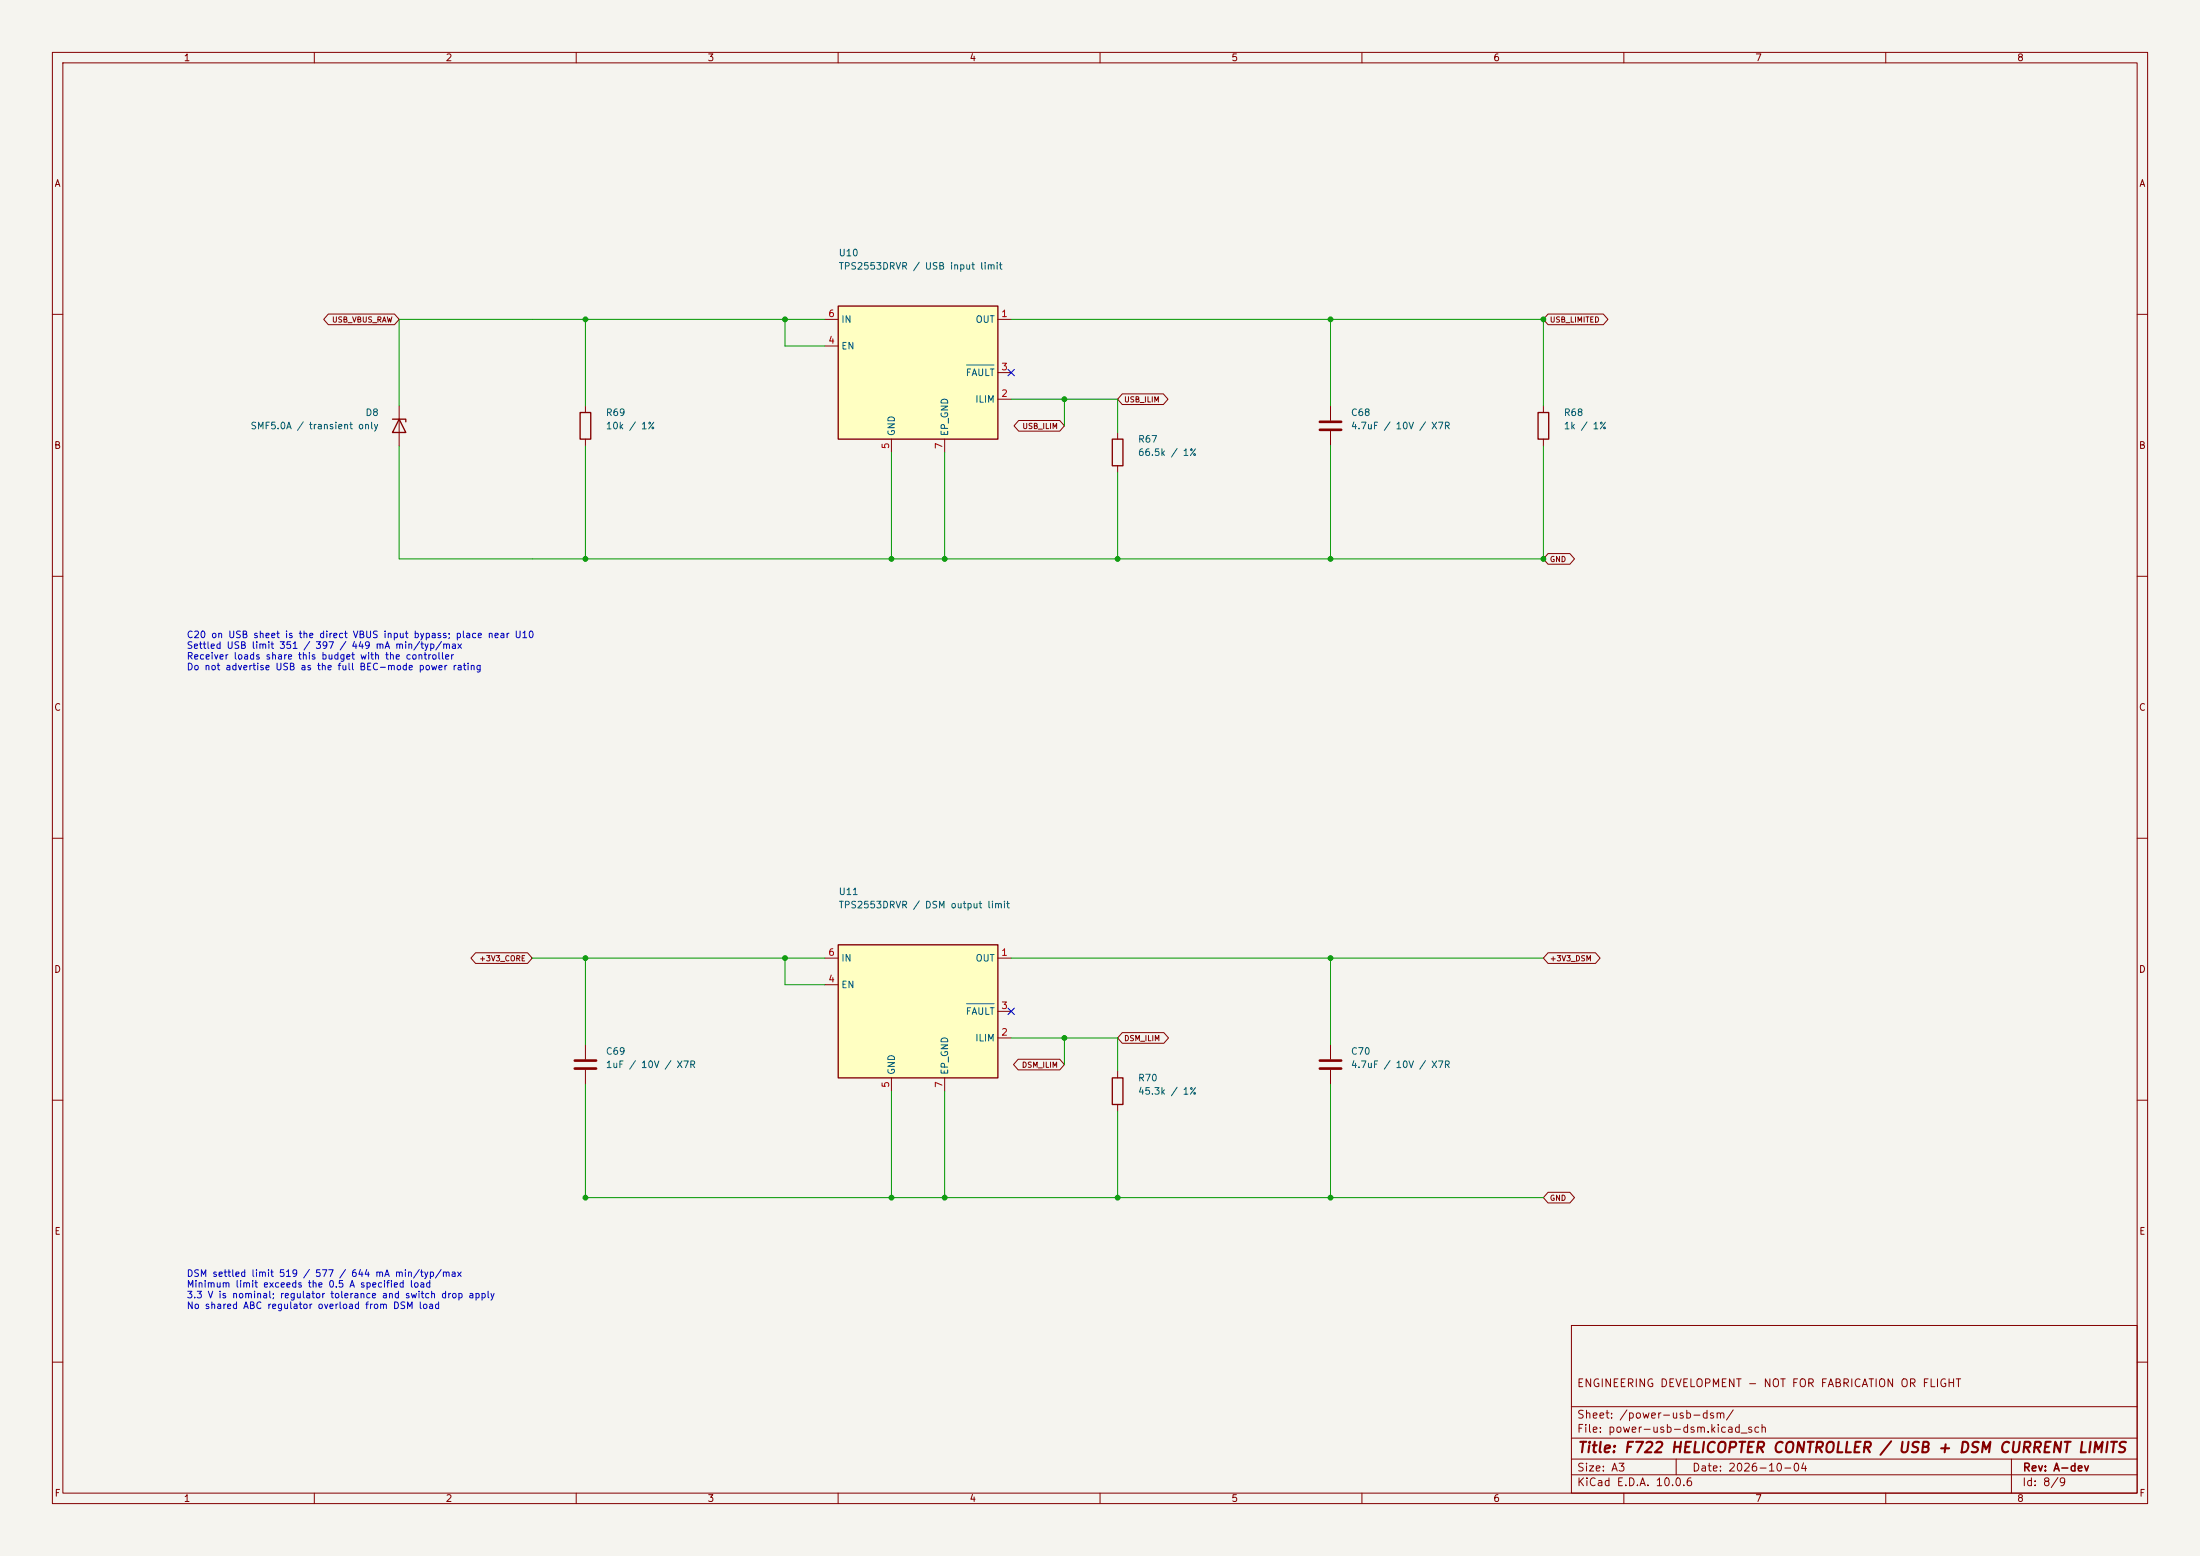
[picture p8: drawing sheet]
(kicad_sch (version 20250114) (generator "eeschema") (paper "A3") (title_block (title "F722 HELICOPTER CONTROLLER / USB + DSM CURRENT LIMITS") (date "2026-10-04") (rev "A-dev") (comment 1 "ENGINEERING DEVELOPMENT - NOT FOR FABRICATION OR FLIGHT")) (lib_symbols (symbol "F722_Heli:TPS2553DRV" (exclude_from_sim no) (in_bom yes) (on_board yes) (property "Reference" "U" (at 0 12.7 0) (effects (font (size 1.27 1.27)))) (property "Value" "TPS2553DRV" (at 0 15.24 0) (effects (font (size 1.27 1.27)))) (symbol "TPS2553DRV_0_1" (rectangle (start -15.24 12.7) (end 15.24 -12.7) (stroke (width 0.254) (type default)) (fill (type background)))) (symbol "TPS2553DRV_1_1" (pin power_out line (at 17.78 10.16 180) (length 2.54) (name "OUT" (effects (font (size 1.27 1.27)))) (number "1" (effects (font (size 1.27 1.27))))) (pin passive line (at 17.78 -5.08 180) (length 2.54) (name "ILIM" (effects (font (size 1.27 1.27)))) (number "2" (effects (font (size 1.27 1.27))))) (pin open_collector line (at 17.78 0 180) (length 2.54) (name "~{FAULT}" (effects (font (size 1.27 1.27)))) (number "3" (effects (font (size 1.27 1.27))))) (pin input line (at -17.78 5.08 0) (length 2.54) (name "EN" (effects (font (size 1.27 1.27)))) (number "4" (effects (font (size 1.27 1.27))))) (pin power_in line (at -5.08 -15.24 90) (length 2.54) (name "GND" (effects (font (size 1.27 1.27)))) (number "5" (effects (font (size 1.27 1.27))))) (pin power_in line (at -17.78 10.16 0) (length 2.54) (name "IN" (effects (font (size 1.27 1.27)))) (number "6" (effects (font (size 1.27 1.27))))) (pin power_in line (at 5.08 -15.24 90) (length 2.54) (name "EP_GND" (effects (font (size 1.27 1.27)))) (number "7" (effects (font (size 1.27 1.27)))))) (property "ki_fp_filters" "F722_Heli:Texas_DRV0006A_TPS2553_2x2mm_EP1x1.6mm" (at 0 0 0) (effects (font (size 1.27 1.27)) (hide yes)))) (symbol "F722_Heli:R" (pin_numbers (hide yes)) (pin_names (offset 0)) (exclude_from_sim no) (in_bom yes) (on_board yes) (property "Reference" "R" (at 2.032 0 90) (effects (font (size 1.27 1.27)))) (property "Value" "R" (at 0 0 90) (effects (font (size 1.27 1.27)))) (property "Footprint" "" (at -1.778 0 90) (effects (font (size 1.27 1.27)) (hide yes))) (property "Datasheet" "~" (at 0 0 0) (effects (font (size 1.27 1.27)) (hide yes))) (property "Description" "Resistor" (at 0 0 0) (effects (font (size 1.27 1.27)) (hide yes))) (property "ki_keywords" "R res resistor" (at 0 0 0) (effects (font (size 1.27 1.27)) (hide yes))) (property "ki_fp_filters" "R_* F722_Heli:Panasonic_ERJPA2_0402 F722_Heli:R_0402_1005Metric F722_Heli:R_0603_1608Metric" (at 0 0 0) (effects (font (size 1.27 1.27)) (hide yes))) (symbol "R_0_1" (rectangle (start -1.016 -2.54) (end 1.016 2.54) (stroke (width 0.254) (type default)) (fill (type none)))) (symbol "R_1_1" (pin passive line (at 0 3.81 270) (length 1.27) (name "~" (effects (font (size 1.27 1.27)))) (number "1" (effects (font (size 1.27 1.27))))) (pin passive line (at 0 -3.81 90) (length 1.27) (name "~" (effects (font (size 1.27 1.27)))) (number "2" (effects (font (size 1.27 1.27)))))) (embedded_fonts no)) (symbol "F722_Heli:C" (pin_numbers (hide yes)) (pin_names (offset 0.254)) (exclude_from_sim no) (in_bom yes) (on_board yes) (property "Reference" "C" (at 0.635 2.54 0) (effects (font (size 1.27 1.27)) (justify left))) (property "Value" "C" (at 0.635 -2.54 0) (effects (font (size 1.27 1.27)) (justify left))) (property "Footprint" "" (at 0.9652 -3.81 0) (effects (font (size 1.27 1.27)) (hide yes))) (property "Datasheet" "~" (at 0 0 0) (effects (font (size 1.27 1.27)) (hide yes))) (property "Description" "Unpolarized capacitor" (at 0 0 0) (effects (font (size 1.27 1.27)) (hide yes))) (property "ki_keywords" "cap capacitor" (at 0 0 0) (effects (font (size 1.27 1.27)) (hide yes))) (property "ki_fp_filters" "C_* F722_Heli:C_0402_1005Metric F722_Heli:C_0603_1608Metric F722_Heli:C_0805_2012Metric F722_Heli:Murata_GRM155Z71A225KE44_0402" (at 0 0 0) (effects (font (size 1.27 1.27)) (hide yes))) (symbol "C_0_1" (polyline (pts (xy -2.032 0.762) (xy 2.032 0.762)) (stroke (width 0.508) (type default)) (fill (type none))) (polyline (pts (xy -2.032 -0.762) (xy 2.032 -0.762)) (stroke (width 0.508) (type default)) (fill (type none)))) (symbol "C_1_1" (pin passive line (at 0 3.81 270) (length 2.794) (name "~" (effects (font (size 1.27 1.27)))) (number "1" (effects (font (size 1.27 1.27))))) (pin passive line (at 0 -3.81 90) (length 2.794) (name "~" (effects (font (size 1.27 1.27)))) (number "2" (effects (font (size 1.27 1.27)))))) (embedded_fonts no)) (symbol "F722_Heli:D_Zener" (pin_numbers (hide yes)) (pin_names (offset 1.016) (hide yes)) (exclude_from_sim no) (in_bom yes) (on_board yes) (property "Reference" "D" (at 0 2.54 0) (effects (font (size 1.27 1.27)))) (property "Value" "D_Zener" (at 0 -2.54 0) (effects (font (size 1.27 1.27)))) (property "Footprint" "" (at 0 0 0) (effects (font (size 1.27 1.27)) (hide yes))) (property "Datasheet" "~" (at 0 0 0) (effects (font (size 1.27 1.27)) (hide yes))) (property "Description" "Zener diode" (at 0 0 0) (effects (font (size 1.27 1.27)) (hide yes))) (property "ki_keywords" "diode" (at 0 0 0) (effects (font (size 1.27 1.27)) (hide yes))) (property "ki_fp_filters" "TO-???* *_Diode_* *SingleDiode* D_* F722_Heli:D_SOD-923 F722_Heli:Littelfuse_SMF_SOD123FL" (at 0 0 0) (effects (font (size 1.27 1.27)) (hide yes))) (symbol "D_Zener_0_1" (polyline (pts (xy -1.27 -1.27) (xy -1.27 1.27) (xy -0.762 1.27)) (stroke (width 0.254) (type default)) (fill (type none))) (polyline (pts (xy 1.27 0) (xy -1.27 0)) (stroke (width 0) (type default)) (fill (type none))) (polyline (pts (xy 1.27 -1.27) (xy 1.27 1.27) (xy -1.27 0) (xy 1.27 -1.27)) (stroke (width 0.254) (type default)) (fill (type none)))) (symbol "D_Zener_1_1" (pin passive line (at -3.81 0 0) (length 2.54) (name "K" (effects (font (size 1.27 1.27)))) (number "1" (effects (font (size 1.27 1.27))))) (pin passive line (at 3.81 0 180) (length 2.54) (name "A" (effects (font (size 1.27 1.27)))) (number "2" (effects (font (size 1.27 1.27)))))) (embedded_fonts no))) (symbol (lib_id "F722_Heli:TPS2553DRV") (at 175.26 71.12 0) (unit 1) (in_bom yes) (on_board yes) (dnp no) (property "Reference" "U10" (at 160.02 48.260000000000005 0) (effects (font (size 1.27 1.27)) (justify left))) (property "Value" "TPS2553DRVR / USB input limit" (at 160.02 50.800000000000004 0) (effects (font (size 1.27 1.27)) (justify left))) (property "Footprint" "F722_Heli:Texas_DRV0006A_TPS2553_2x2mm_EP1x1.6mm" (at 175.26 71.12 0) (effects (font (size 1 1)) (hide yes))) (property "MPN" "TPS2553DRVR" (at 175.26 71.12 0) (effects (font (size 1 1)) (hide yes))) (property "Manufacturer" "Texas Instruments" (at 175.26 71.12 0) (effects (font (size 1 1)) (hide yes))) (property "LCSC" "C138719" (at 175.26 71.12 0) (effects (font (size 1 1)) (hide yes))) (property "Datasheet" "https://www.ti.com/lit/ds/symlink/tps2553.pdf" (at 175.26 71.12 0) (effects (font (size 1 1)) (hide yes))) (property "Supplier" "https://jlcpcb.com/partdetail/C138719" (at 175.26 71.12 0) (effects (font (size 1 1)) (hide yes))) (pin "1") (pin "2") (pin "3") (pin "4") (pin "5") (pin "6") (pin "7")) (symbol (lib_id "F722_Heli:R") (at 213.36 86.36 0) (unit 1) (in_bom yes) (on_board yes) (dnp no) (property "Reference" "R67" (at 217.17 83.82 0) (effects (font (size 1.27 1.27)) (justify left))) (property "Value" "66.5k / 1%" (at 217.17 86.36 0) (effects (font (size 1.27 1.27)) (justify left))) (property "Footprint" "F722_Heli:R_0402_1005Metric" (at 213.36 86.36 0) (effects (font (size 1 1)) (hide yes))) (property "MPN" "0402WGF6652TCE" (at 213.36 86.36 0) (effects (font (size 1 1)) (hide yes))) (property "Manufacturer" "UNI-ROYAL (Uniroyal Elec)" (at 213.36 86.36 0) (effects (font (size 1 1)) (hide yes))) (property "LCSC" "C29381" (at 213.36 86.36 0) (effects (font (size 1 1)) (hide yes))) (property "Supplier" "https://jlcpcb.com/partdetail/30135-0402WGF6652TCE/C29381" (at 213.36 86.36 0) (effects (font (size 1 1)) (hide yes))) (pin "1") (pin "2")) (symbol (lib_id "F722_Heli:C") (at 254 81.28 0) (unit 1) (in_bom yes) (on_board yes) (dnp no) (property "Reference" "C68" (at 257.81 78.74 0) (effects (font (size 1.27 1.27)) (justify left))) (property "Value" "4.7uF / 10V / X7R" (at 257.81 81.28 0) (effects (font (size 1.27 1.27)) (justify left))) (property "Footprint" "F722_Heli:C_0603_1608Metric" (at 254.0 81.28 0) (effects (font (size 1 1)) (hide yes))) (property "MPN" "GRM188Z71A475KE15D" (at 254.0 81.28 0) (effects (font (size 1 1)) (hide yes))) (property "Manufacturer" "Murata" (at 254.0 81.28 0) (effects (font (size 1 1)) (hide yes))) (property "LCSC" "C913474" (at 254.0 81.28 0) (effects (font (size 1 1)) (hide yes))) (property "Datasheet" "https://search.murata.co.jp/Ceramy/image/img/A01X/G101/ENG/GRM188Z71A475KE15-01A.pdf" (at 254.0 81.28 0) (effects (font (size 1 1)) (hide yes))) (property "Supplier" "https://www.lcsc.com/product-detail/C913474.html" (at 254.0 81.28 0) (effects (font (size 1 1)) (hide yes))) (pin "1") (pin "2")) (symbol (lib_id "F722_Heli:R") (at 294.64 81.28 0) (unit 1) (in_bom yes) (on_board yes) (dnp no) (property "Reference" "R68" (at 298.45 78.74 0) (effects (font (size 1.27 1.27)) (justify left))) (property "Value" "1k / 1%" (at 298.45 81.28 0) (effects (font (size 1.27 1.27)) (justify left))) (property "Footprint" "F722_Heli:R_0402_1005Metric" (at 294.64 81.28 0) (effects (font (size 1 1)) (hide yes))) (property "MPN" "0402WGF1001TCE" (at 294.64 81.28 0) (effects (font (size 1 1)) (hide yes))) (property "Manufacturer" "UNI-ROYAL (Uniroyal Elec)" (at 294.64 81.28 0) (effects (font (size 1 1)) (hide yes))) (property "LCSC" "C11702" (at 294.64 81.28 0) (effects (font (size 1 1)) (hide yes))) (property "Supplier" "https://jlcpcb.com/partdetail/12256-0402WGF1001TCE/C11702" (at 294.64 81.28 0) (effects (font (size 1 1)) (hide yes))) (pin "1") (pin "2")) (symbol (lib_id "F722_Heli:R") (at 111.76 81.28 0) (unit 1) (in_bom yes) (on_board yes) (dnp no) (property "Reference" "R69" (at 115.57 78.74 0) (effects (font (size 1.27 1.27)) (justify left))) (property "Value" "10k / 1%" (at 115.57 81.28 0) (effects (font (size 1.27 1.27)) (justify left))) (property "Footprint" "F722_Heli:R_0402_1005Metric" (at 111.76 81.28 0) (effects (font (size 1 1)) (hide yes))) (property "MPN" "0402WGF1002TCE" (at 111.76 81.28 0) (effects (font (size 1 1)) (hide yes))) (property "Manufacturer" "UNI-ROYAL (Uniroyal Elec)" (at 111.76 81.28 0) (effects (font (size 1 1)) (hide yes))) (property "LCSC" "C25744" (at 111.76 81.28 0) (effects (font (size 1 1)) (hide yes))) (property "Supplier" "https://jlcpcb.com/partdetail/26487-0402WGF1002TCE/C25744" (at 111.76 81.28 0) (effects (font (size 1 1)) (hide yes))) (pin "1") (pin "2")) (symbol (lib_id "F722_Heli:D_Zener") (at 76.2 81.28 270) (unit 1) (in_bom yes) (on_board yes) (dnp no) (property "Reference" "D8" (at 72.39 78.74 270) (effects (font (size 1.27 1.27)) (justify left))) (property "Value" "SMF5.0A / transient only" (at 72.39 81.28 270) (effects (font (size 1.27 1.27)) (justify left))) (property "Footprint" "F722_Heli:Littelfuse_SMF_SOD123FL" (at 76.2 81.28 270) (effects (font (size 1 1)) (hide yes))) (property "MPN" "SMF5.0A" (at 76.2 81.28 270) (effects (font (size 1 1)) (hide yes))) (property "Manufacturer" "Littelfuse" (at 76.2 81.28 270) (effects (font (size 1 1)) (hide yes))) (property "LCSC" "C151296" (at 76.2 81.28 270) (effects (font (size 1 1)) (hide yes))) (property "Supplier" "https://jlcpcb.com/partdetail/Littelfuse-SMF50A/C151296" (at 76.2 81.28 270) (effects (font (size 1 1)) (hide yes))) (pin "1") (pin "2")) (text "C20 on USB sheet is the direct VBUS input bypass; place near U10\nSettled USB limit 351 / 397 / 449 mA min/typ/max\nReceiver loads share this budget with the controller\nDo not advertise USB as the full BEC-mode power rating" (at 35.56 124.46 0) (effects (font (size 1.27 1.27)) (justify left))) (symbol (lib_id "F722_Heli:TPS2553DRV") (at 175.26 193.04 0) (unit 1) (in_bom yes) (on_board yes) (dnp no) (property "Reference" "U11" (at 160.02 170.18 0) (effects (font (size 1.27 1.27)) (justify left))) (property "Value" "TPS2553DRVR / DSM output limit" (at 160.02 172.72 0) (effects (font (size 1.27 1.27)) (justify left))) (property "Footprint" "F722_Heli:Texas_DRV0006A_TPS2553_2x2mm_EP1x1.6mm" (at 175.26 193.04 0) (effects (font (size 1 1)) (hide yes))) (property "MPN" "TPS2553DRVR" (at 175.26 193.04 0) (effects (font (size 1 1)) (hide yes))) (property "Manufacturer" "Texas Instruments" (at 175.26 193.04 0) (effects (font (size 1 1)) (hide yes))) (property "LCSC" "C138719" (at 175.26 193.04 0) (effects (font (size 1 1)) (hide yes))) (property "Datasheet" "https://www.ti.com/lit/ds/symlink/tps2553.pdf" (at 175.26 193.04 0) (effects (font (size 1 1)) (hide yes))) (property "Supplier" "https://jlcpcb.com/partdetail/C138719" (at 175.26 193.04 0) (effects (font (size 1 1)) (hide yes))) (pin "1") (pin "2") (pin "3") (pin "4") (pin "5") (pin "6") (pin "7")) (symbol (lib_id "F722_Heli:R") (at 213.36 208.28 0) (unit 1) (in_bom yes) (on_board yes) (dnp no) (property "Reference" "R70" (at 217.17 205.74 0) (effects (font (size 1.27 1.27)) (justify left))) (property "Value" "45.3k / 1%" (at 217.17 208.28 0) (effects (font (size 1.27 1.27)) (justify left))) (property "Footprint" "F722_Heli:R_0402_1005Metric" (at 213.36 208.28 0) (effects (font (size 1 1)) (hide yes))) (property "MPN" "0402WGF4532TCE" (at 213.36 208.28 0) (effects (font (size 1 1)) (hide yes))) (property "Manufacturer" "UNI-ROYAL (Uniroyal Elec)" (at 213.36 208.28 0) (effects (font (size 1 1)) (hide yes))) (property "LCSC" "C26980" (at 213.36 208.28 0) (effects (font (size 1 1)) (hide yes))) (property "Supplier" "https://jlcpcb.com/partdetail/27729-0402WGF4532TCE/C26980" (at 213.36 208.28 0) (effects (font (size 1 1)) (hide yes))) (pin "1") (pin "2")) (symbol (lib_id "F722_Heli:C") (at 111.76 203.2 0) (unit 1) (in_bom yes) (on_board yes) (dnp no) (property "Reference" "C69" (at 115.57 200.66 0) (effects (font (size 1.27 1.27)) (justify left))) (property "Value" "1uF / 10V / X7R" (at 115.57 203.2 0) (effects (font (size 1.27 1.27)) (justify left))) (property "Footprint" "F722_Heli:C_0603_1608Metric" (at 111.76 203.2 0) (effects (font (size 1 1)) (hide yes))) (property "MPN" "CL10B105KP8NNNC" (at 111.76 203.2 0) (effects (font (size 1 1)) (hide yes))) (property "Manufacturer" "Samsung Electro-Mechanics" (at 111.76 203.2 0) (effects (font (size 1 1)) (hide yes))) (property "LCSC" "C95843" (at 111.76 203.2 0) (effects (font (size 1 1)) (hide yes))) (property "Supplier" "https://www.lcsc.com/product-detail/C95843.html" (at 111.76 203.2 0) (effects (font (size 1 1)) (hide yes))) (pin "1") (pin "2")) (symbol (lib_id "F722_Heli:C") (at 254 203.2 0) (unit 1) (in_bom yes) (on_board yes) (dnp no) (property "Reference" "C70" (at 257.81 200.66 0) (effects (font (size 1.27 1.27)) (justify left))) (property "Value" "4.7uF / 10V / X7R" (at 257.81 203.2 0) (effects (font (size 1.27 1.27)) (justify left))) (property "Footprint" "F722_Heli:C_0603_1608Metric" (at 254.0 203.2 0) (effects (font (size 1 1)) (hide yes))) (property "MPN" "GRM188Z71A475KE15D" (at 254.0 203.2 0) (effects (font (size 1 1)) (hide yes))) (property "Manufacturer" "Murata" (at 254.0 203.2 0) (effects (font (size 1 1)) (hide yes))) (property "LCSC" "C913474" (at 254.0 203.2 0) (effects (font (size 1 1)) (hide yes))) (property "Datasheet" "https://search.murata.co.jp/Ceramy/image/img/A01X/G101/ENG/GRM188Z71A475KE15-01A.pdf" (at 254.0 203.2 0) (effects (font (size 1 1)) (hide yes))) (property "Supplier" "https://www.lcsc.com/product-detail/C913474.html" (at 254.0 203.2 0) (effects (font (size 1 1)) (hide yes))) (pin "1") (pin "2")) (text "DSM settled limit 519 / 577 / 644 mA min/typ/max\nMinimum limit exceeds the 0.5 A specified load\n3.3 V is nominal; regulator tolerance and switch drop apply\nNo shared ABC regulator overload from DSM load" (at 35.56 246.38 0) (effects (font (size 1.27 1.27)) (justify left))) (sheet_instances (path "" (page "1"))) (global_label "USB_VBUS_RAW" (shape bidirectional) (at 76.2 60.96000000000001 180) (effects (font (size 1.016 1.016)) (justify right))) (junction (at 149.86 60.96) (diameter 0) (color 0 0 0 0)) (global_label "USB_LIMITED" (shape bidirectional) (at 294.64 60.96000000000001 0) (effects (font (size 1.016 1.016)) (justify left))) (junction (at 170.18 106.68) (diameter 0) (color 0 0 0 0)) (junction (at 180.34 106.68) (diameter 0) (color 0 0 0 0)) (global_label "GND" (shape bidirectional) (at 294.64 106.68 0) (effects (font (size 1.016 1.016)) (justify left))) (no_connect (at 193.04 71.12)) (junction (at 213.36 106.68) (diameter 0) (color 0 0 0 0)) (global_label "USB_ILIM" (shape bidirectional) (at 213.36 76.2 0) (effects (font (size 1.016 1.016)) (justify left))) (junction (at 203.2 76.2) (diameter 0) (color 0 0 0 0)) (global_label "USB_ILIM" (shape bidirectional) (at 203.2 81.28 180) (effects (font (size 1.016 1.016)) (justify right))) (junction (at 254 60.96) (diameter 0) (color 0 0 0 0)) (junction (at 254 106.68) (diameter 0) (color 0 0 0 0)) (junction (at 294.64 60.96) (diameter 0) (color 0 0 0 0)) (junction (at 294.64 106.68) (diameter 0) (color 0 0 0 0)) (junction (at 111.76 60.96) (diameter 0) (color 0 0 0 0)) (junction (at 111.76 106.68) (diameter 0) (color 0 0 0 0)) (global_label "+3V3_CORE" (shape bidirectional) (at 101.6 182.88 180) (effects (font (size 1.016 1.016)) (justify right))) (junction (at 149.86 182.88) (diameter 0) (color 0 0 0 0)) (global_label "+3V3_DSM" (shape bidirectional) (at 294.64 182.88 0) (effects (font (size 1.016 1.016)) (justify left))) (junction (at 170.18 228.6) (diameter 0) (color 0 0 0 0)) (junction (at 180.34 228.6) (diameter 0) (color 0 0 0 0)) (global_label "GND" (shape bidirectional) (at 294.64 228.6 0) (effects (font (size 1.016 1.016)) (justify left))) (no_connect (at 193.04 193.04)) (junction (at 213.36 228.6) (diameter 0) (color 0 0 0 0)) (global_label "DSM_ILIM" (shape bidirectional) (at 213.36 198.12 0) (effects (font (size 1.016 1.016)) (justify left))) (junction (at 203.2 198.12) (diameter 0) (color 0 0 0 0)) (global_label "DSM_ILIM" (shape bidirectional) (at 203.2 203.2 180) (effects (font (size 1.016 1.016)) (justify right))) (junction (at 254 182.88) (diameter 0) (color 0 0 0 0)) (junction (at 254 228.6) (diameter 0) (color 0 0 0 0)) (junction (at 111.76 182.88) (diameter 0) (color 0 0 0 0)) (junction (at 111.76 228.6) (diameter 0) (color 0 0 0 0)) (wire (pts (xy 101.6 60.96) (xy 111.76 60.96)) (stroke (width 0) (type default))) (wire (pts (xy 111.76 60.96) (xy 149.86 60.96)) (stroke (width 0) (type default))) (wire (pts (xy 149.86 60.96) (xy 157.48 60.96)) (stroke (width 0) (type default))) (wire (pts (xy 157.48 66.04) (xy 149.86 66.04)) (stroke (width 0) (type default))) (wire (pts (xy 149.86 66.04) (xy 149.86 60.96)) (stroke (width 0) (type default))) (wire (pts (xy 193.04 60.96) (xy 254.0 60.96)) (stroke (width 0) (type default))) (wire (pts (xy 254.0 60.96) (xy 294.64 60.96)) (stroke (width 0) (type default))) (wire (pts (xy 170.18 86.36) (xy 170.18 106.68)) (stroke (width 0) (type default))) (wire (pts (xy 180.34 86.36) (xy 180.34 106.68)) (stroke (width 0) (type default))) (wire (pts (xy 101.6 106.68) (xy 111.76 106.68)) (stroke (width 0) (type default))) (wire (pts (xy 111.76 106.68) (xy 170.18 106.68)) (stroke (width 0) (type default))) (wire (pts (xy 170.18 106.68) (xy 180.34 106.68)) (stroke (width 0) (type default))) (wire (pts (xy 180.34 106.68) (xy 213.36 106.68)) (stroke (width 0) (type default))) (wire (pts (xy 213.36 106.68) (xy 254.0 106.68)) (stroke (width 0) (type default))) (wire (pts (xy 254.0 106.68) (xy 294.64 106.68)) (stroke (width 0) (type default))) (wire (pts (xy 193.04 76.2) (xy 203.2 76.2)) (stroke (width 0) (type default))) (wire (pts (xy 203.2 76.2) (xy 213.36 76.2)) (stroke (width 0) (type default))) (wire (pts (xy 213.36 76.2) (xy 213.36 82.55)) (stroke (width 0) (type default))) (wire (pts (xy 213.36 90.17) (xy 213.36 106.68)) (stroke (width 0) (type default))) (wire (pts (xy 203.2 76.2) (xy 203.2 81.28)) (stroke (width 0) (type default))) (wire (pts (xy 254.0 60.96) (xy 254.0 77.47)) (stroke (width 0) (type default))) (wire (pts (xy 254.0 85.09) (xy 254.0 106.68)) (stroke (width 0) (type default))) (wire (pts (xy 294.64 60.96) (xy 294.64 77.47)) (stroke (width 0) (type default))) (wire (pts (xy 294.64 85.09) (xy 294.64 106.68)) (stroke (width 0) (type default))) (wire (pts (xy 111.76 60.96) (xy 111.76 77.47)) (stroke (width 0) (type default))) (wire (pts (xy 111.76 85.09) (xy 111.76 106.68)) (stroke (width 0) (type default))) (wire (pts (xy 76.2 60.96) (xy 101.6 60.96)) (stroke (width 0) (type default))) (wire (pts (xy 76.2 106.68) (xy 101.6 106.68)) (stroke (width 0) (type default))) (wire (pts (xy 76.2 60.96) (xy 76.2 77.47)) (stroke (width 0) (type default))) (wire (pts (xy 76.2 85.09) (xy 76.2 106.68)) (stroke (width 0) (type default))) (wire (pts (xy 101.6 182.88) (xy 111.76 182.88)) (stroke (width 0) (type default))) (wire (pts (xy 111.76 182.88) (xy 149.86 182.88)) (stroke (width 0) (type default))) (wire (pts (xy 149.86 182.88) (xy 157.48 182.88)) (stroke (width 0) (type default))) (wire (pts (xy 157.48 187.96) (xy 149.86 187.96)) (stroke (width 0) (type default))) (wire (pts (xy 149.86 187.96) (xy 149.86 182.88)) (stroke (width 0) (type default))) (wire (pts (xy 193.04 182.88) (xy 254.0 182.88)) (stroke (width 0) (type default))) (wire (pts (xy 254.0 182.88) (xy 294.64 182.88)) (stroke (width 0) (type default))) (wire (pts (xy 170.18 208.28) (xy 170.18 228.6)) (stroke (width 0) (type default))) (wire (pts (xy 180.34 208.28) (xy 180.34 228.6)) (stroke (width 0) (type default))) (wire (pts (xy 111.76 228.6) (xy 170.18 228.6)) (stroke (width 0) (type default))) (wire (pts (xy 170.18 228.6) (xy 180.34 228.6)) (stroke (width 0) (type default))) (wire (pts (xy 180.34 228.6) (xy 213.36 228.6)) (stroke (width 0) (type default))) (wire (pts (xy 213.36 228.6) (xy 254.0 228.6)) (stroke (width 0) (type default))) (wire (pts (xy 254.0 228.6) (xy 294.64 228.6)) (stroke (width 0) (type default))) (wire (pts (xy 193.04 198.12) (xy 203.2 198.12)) (stroke (width 0) (type default))) (wire (pts (xy 203.2 198.12) (xy 213.36 198.12)) (stroke (width 0) (type default))) (wire (pts (xy 213.36 198.12) (xy 213.36 204.47)) (stroke (width 0) (type default))) (wire (pts (xy 213.36 212.09) (xy 213.36 228.6)) (stroke (width 0) (type default))) (wire (pts (xy 203.2 198.12) (xy 203.2 203.2)) (stroke (width 0) (type default))) (wire (pts (xy 254.0 182.88) (xy 254.0 199.39)) (stroke (width 0) (type default))) (wire (pts (xy 254.0 207.01) (xy 254.0 228.6)) (stroke (width 0) (type default))) (wire (pts (xy 111.76 182.88) (xy 111.76 199.39)) (stroke (width 0) (type default))) (wire (pts (xy 111.76 207.01) (xy 111.76 228.6)) (stroke (width 0) (type default))))
